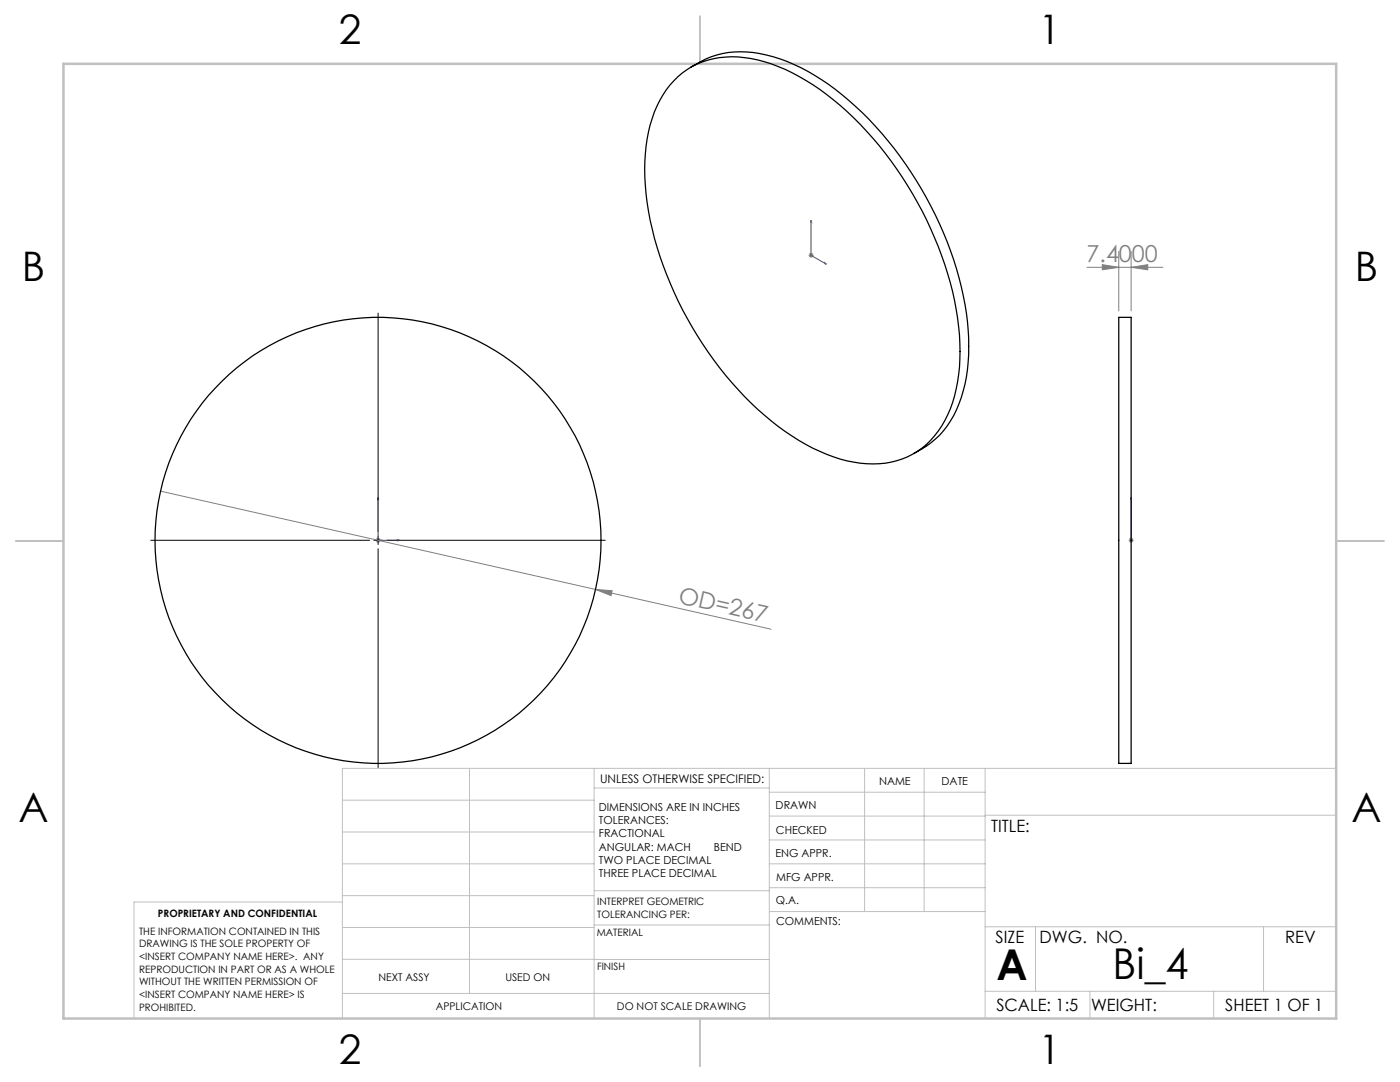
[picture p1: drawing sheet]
<svg xmlns="http://www.w3.org/2000/svg" width="279mm" height="216mm" viewBox="0 0 279 216" stroke-linecap="round" stroke-linejoin="round" font-family="sans-serif">
<path d="M161.9 44v6.9l3 1.8M161.9 44l.1 .4-.2-.1zM164.6 52.4l.3 .3-.3-.1zM75.5 99.3v8.5h4.2M75.5 99.3l.1 .4h-.2zM225.7 99.3v.4v-.4M225.7 99.3v8.5M79.3 107.7l.4 .1-.4 .1zM225.7 107.7v.2zM225.7 107.8h.1" fill="none" stroke="#00f" stroke-width=".2"/>
<g fill="none" stroke="#808080" stroke-width=".2">
<path d="M161.4 50.9h1M161.5 50.6l.7 .7M161.9 50.4v1.1M162.2 50.6l-.7 .7M216.9 53.3h15.2M220 52.8l3.3 .5-3.3 .5zM223.3 50.2v11.9M225.7 53.3l3.4-.5v1zM225.7 50.2v11.9M32 98l86.9 19.6M74.9 107.8h1.1M75.1 107.5l.7 .7"/>
<path d="M75.5 107.3v1M75.8 107.5l-.7 .7M118.9 117.6l3.3 .3-.2 1zM118.9 117.6l35 8M225.2 107.8h1M225.4 107.5l.7 .7M225.7 107.3v1M226.1 107.5l-.7 .7"/>
</g>
<path d="M75.5 62.5v43.6M30.1 107.8h43.7M74.6 107.8h1.7M75.5 107v1.7M75.5 109.5v43.7M77.2 107.8h43.6" fill="none" stroke="#000" stroke-width=".2"/>
<g fill="none" stroke="#c0c0c0" stroke-width=".2">
<path d="M68.3 159.7h50.3M93.7 153.3v44.9M118.6 153.3v49.9M118.6 157.2h34.9M153.5 153.3v49.9M153.5 158.1h43.1M172.5 153.3v28.6M184.4 153.3v28.6M196.6 153.3v49.9M266.7 153.3h-198.4v49.9M68.3 178.7h50.3M68.3 172.4h50.3"/>
<path d="M68.3 166h50.3M68.3 180h-41.6v23.2M118.6 177.7h35M153.5 167.6h43.1M153.5 162.8h43.1M153.5 172.4h43.1M153.5 177.1h43.1M196.6 162.7h70.1M68.3 198.2h85.2M68.3 191.4l85.2 .1M68.3 185.1h50.3M118.6 184.6h35"/>
<path d="M153.6 181.9h43M196.6 197.8h70.1M196.6 184.9h70.1M206.7 184.9v12.9M217.5 197.8v5.4M242.2 197.8v5.4M252.2 184.9v12.9"/>
</g>
<path d="M139.7 3.2v9.5M3.1 107.9h9.6M266.7 107.9h9.5M139.7 203.2v9.6" fill="none" stroke="#c0c0c0" stroke-width=".25"/>
<path d="M12.7 12.7h254v190.5h-254z" fill="none" stroke="#c0c0c0" stroke-width=".5"/>
<g fill="#00f">
<path d="M79.3 107.7l.4 .1-.4 .1zM75.5 99.3l.1 .4h-.2z"/>
<path d="M164.6 52.4l.3 .3-.3-.1zM161.9 44l.1 .4-.2-.1zM225.7 107.7v.2zM225.7 99.3v.4z"/>
</g>
<g fill="#808080">
<path d="M118.9 117.6l3.3 .3-.2 1z"/>
<path d="M225.7 53.3l3.4-.5v1zM220 52.8l3.3 .5-3.3 .5z"/>
</g>
<g fill="none" stroke="#000" stroke-width=".25">
<path d="M134.5 16.1a16.5 16.5 0 0 1 15.4-4.4 38.6 38.6 0 0 1 17.8 9.4 73.1 73.1 0 0 1 23.4 42.3 34.9 34.9 0 0 1-2 19.4 16 16 0 0 1-17.4 9.6 36.3 36.3 0 0 1-17.8-8.4 72.5 72.5 0 0 1-24.7-43.5 36.9 36.9 0 0 1 1.4-18.2l.5-1.2a18.6 18.6 0 0 1 3.4-5zM137.9 13.4a18.4 18.4 0 0 1 16.4-2.1 43.9 43.9 0 0 1 17.8 11.2 73.5 73.5 0 0 1 20.8 39.9 35.7 35.7 0 0 1-2 19.4 17 17 0 0 1-8.5 8.7M223.3 63.3h2.4v89h-2.4z"/>
<circle cx="75.4" cy="107.8" r="44.5"/>
</g>
<g font-size="8.5">
<text x="198.9" y="195.5">A</text>
<text x="222" y="195.4">Bi_4</text>
</g>
<g font-size="8.1">
<text x="67.6" y="8.9">2</text>
<text x="207.3" y="8.9">1</text>
<text x="4.4" y="56.1">B</text>
<text x="270.4" y="56.1">B</text>
<text x="3.7" y="164.1">A</text>
<text x="269.7" y="164.1">A</text>
<text x="67.6" y="212.4">2</text>
<text x="207.3" y="212.4">1</text>
</g>
<g font-size="4.7" fill="#808080">
<text x="216.9" y="52.3">7.4000</text>
<text x="135.2" y="120.3" transform="rotate(13 135.2 120.3)">OD=267</text>
</g>
<g font-size="3.4">
<text x="197.8" y="166">TITLE:</text>
<text x="198.7" y="188.1">SIZE</text>
<text x="207.5" y="188.1">DWG. NO.</text>
<text x="256.5" y="188.2">REV</text>
<text x="198.8" y="201.7">SCALE: 1:5</text>
<text x="217.7" y="201.8">WEIGHT:</text>
<text x="244.5" y="201.7">SHEET 1 OF 1</text>
</g>
<text font-size="2.4" x="119.8" y="156.2">UNLESS OTHERWISE SPECIFIED:</text>
<g font-size="2.2">
<text x="119.5" y="161.8">DIMENSIONS ARE IN INCHES</text>
<text x="154.8" y="161.4">DRAWN</text>
<text x="175.4" y="156.6">NAME</text>
<text x="187.9" y="156.7">DATE</text>
<text x="119.5" y="164.4">TOLERANCES:</text>
<text x="119.5" y="167.1">FRACTIONAL</text>
<text x="154.9" y="166.3">CHECKED</text>
<text x="119.5" y="169.7">ANGULAR: MACH</text>
<text x="119.5" y="172.4">TWO PLACE DECIMAL</text>
<text x="142.5" y="169.7">BEND</text>
<text x="154.8" y="171">ENG APPR.</text>
<text x="119.5" y="175">THREE PLACE DECIMAL</text>
<text x="154.9" y="175.7">MFG APPR.</text>
<text x="154.9" y="180.4">Q.A.</text>
<text x="154.9" y="184.6">COMMENTS:</text>
</g>
<g font-size="2.1">
<text x="75.5" y="195.7">NEXT ASSY</text>
<text x="100.9" y="195.7">USED ON</text>
<text x="86.9" y="201.5">APPLICATION</text>
<text x="123.1" y="201.6">DO NOT SCALE DRAWING</text>
</g>
<g font-size="2">
<text x="31.5" y="182.9">PROPRIETARY AND CONFIDENTIAL</text>
<text x="119.2" y="180.6">INTERPRET GEOMETRIC</text>
<text x="119.2" y="183.1">TOLERANCING PER:</text>
<text x="27.8" y="186.5">THE INFORMATION CONTAINED IN THIS</text>
<text x="27.8" y="189">DRAWING IS THE SOLE PROPERTY OF</text>
<text x="27.8" y="191.6">&lt;INSERT COMPANY NAME HERE&gt;. ANY</text>
<text x="119.1" y="186.7">MATERIAL</text>
<text x="27.8" y="194.1">REPRODUCTION IN PART OR AS A WHOLE</text>
<text x="27.8" y="196.6">WITHOUT THE WRITTEN PERMISSION OF</text>
<text x="119.1" y="193.5">FINISH</text>
<text x="27.8" y="199.1">&lt;INSERT COMPANY NAME HERE&gt; IS</text>
<text x="27.8" y="201.7">PROHIBITED.</text>
</g>
</svg>
